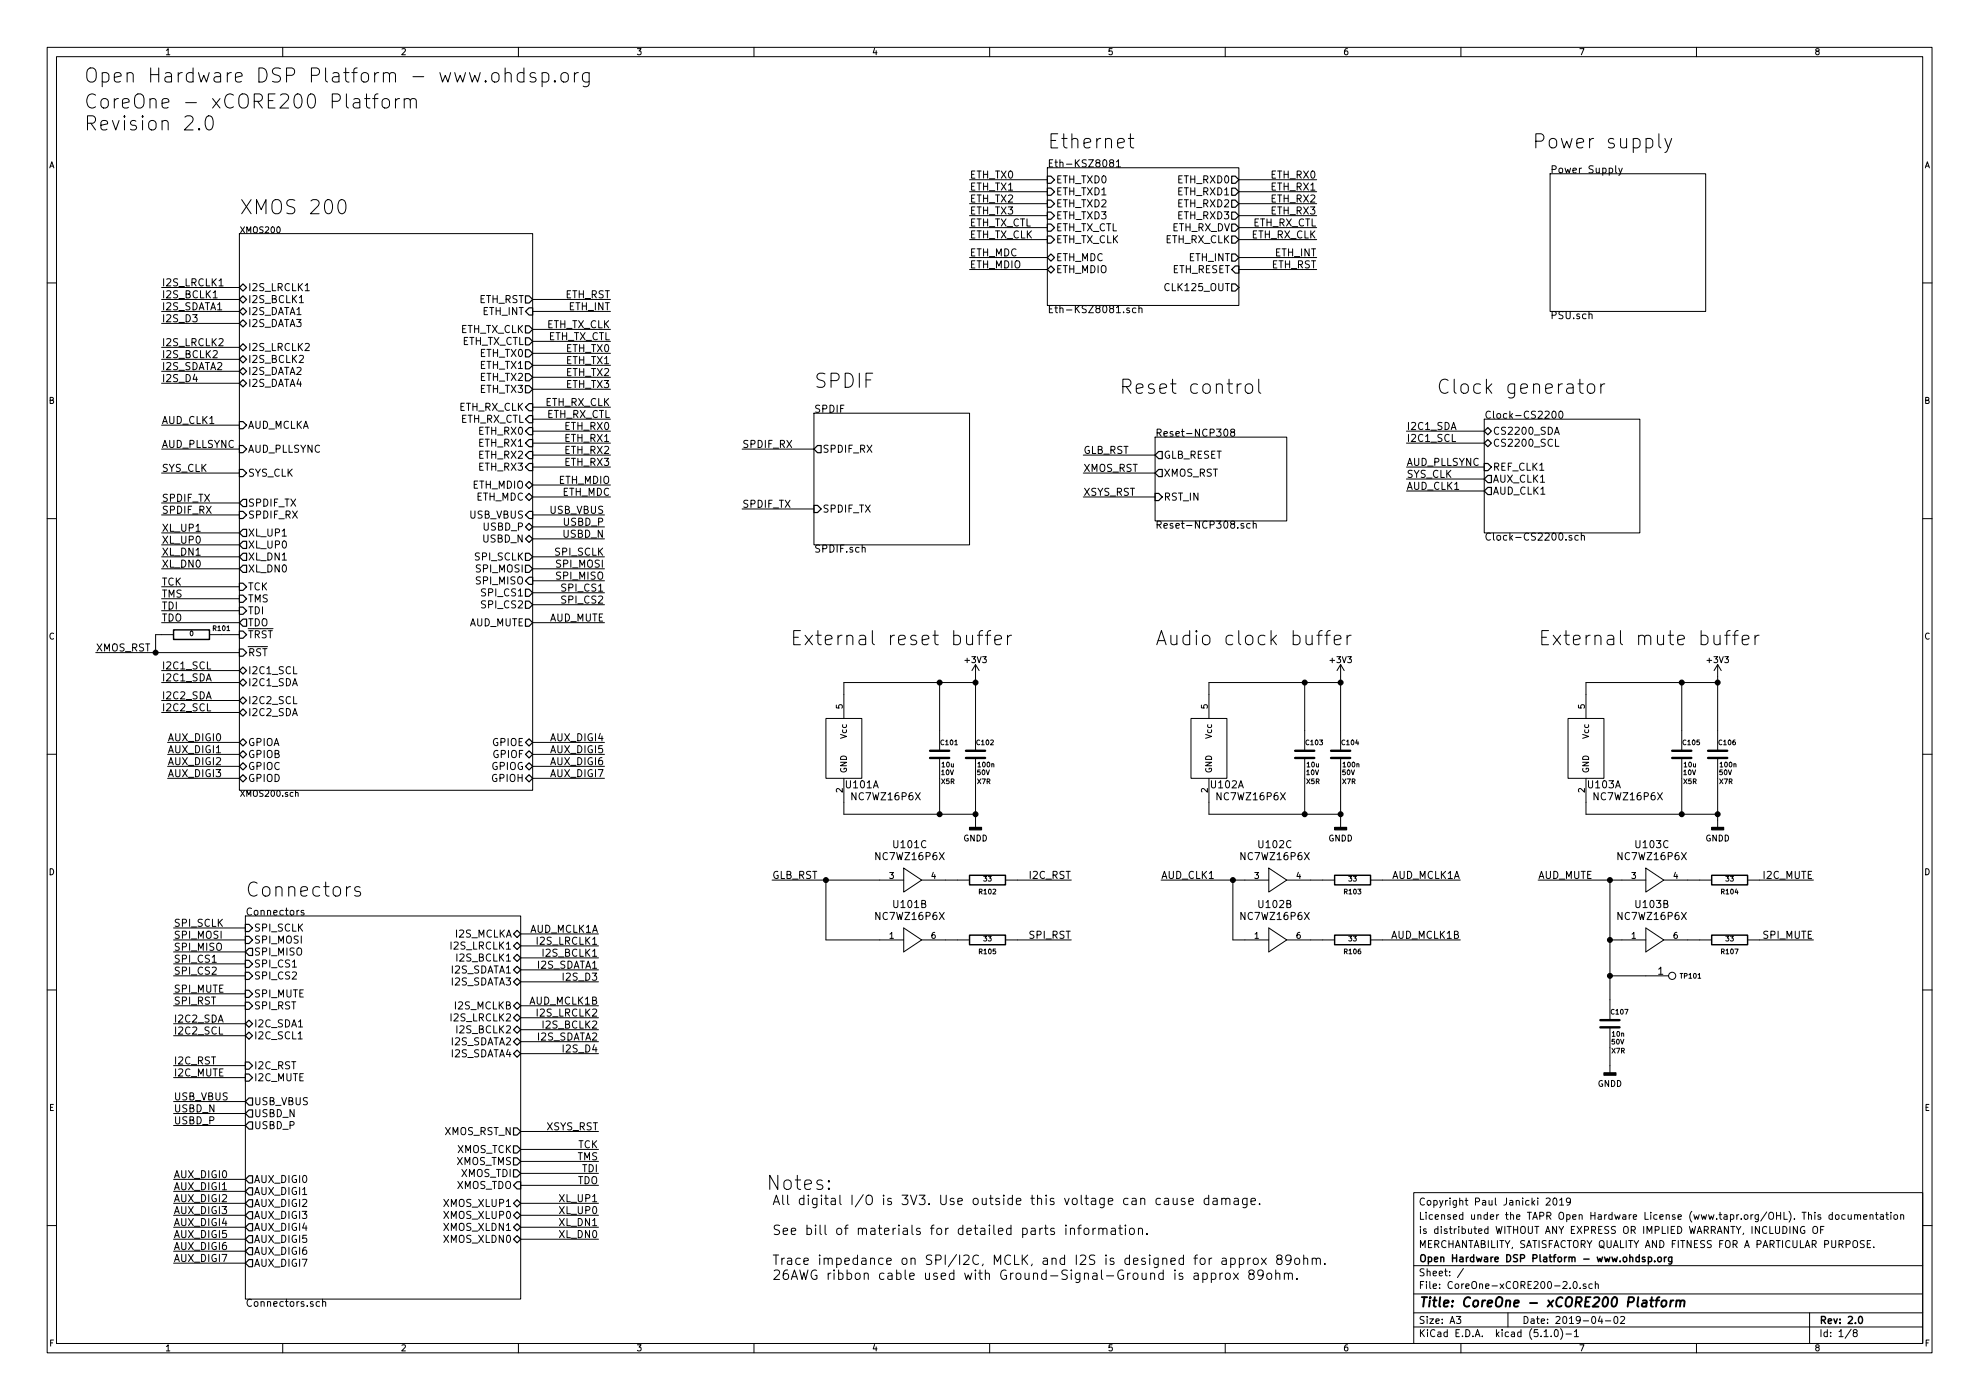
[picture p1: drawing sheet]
EESchema Schematic File Version 4
LIBS:CoreOne-xCORE200-2.0-cache
EELAYER 29 0
EELAYER END
$Descr A3 16535 11693
encoding utf-8
Sheet 1 8
Title "CoreOne - xCORE200 Platform"
Date "2019-04-02"
Rev "2.0"
Comp "Open Hardware DSP Platform - www.ohdsp.org"
Comment1 "MERCHANTABILITY, SATISFACTORY QUALITY AND FITNESS FOR A PARTICULAR PURPOSE."
Comment2 "is distributed WITHOUT ANY EXPRESS OR IMPLIED WARRANTY, INCLUDING OF"
Comment3 "Licensed under the TAPR Open Hardware License (www.tapr.org/OHL). This documentation"
Comment4 "Copyright Paul Janicki 2019"
$EndDescr
$Sheet
S 12950 1450 1300 1150
U 54DA50D9
F0 "Power Supply" 60
F1 "PSU.sch" 60
$EndSheet
$Sheet
S 6800 3450 1300 1100
U 54E30917
F0 "SPDIF" 60
F1 "SPDIF.sch" 60
F2 "SPDIF_RX" O L 6800 3750 60 
F3 "SPDIF_TX" I L 6800 4250 60 
$EndSheet
$Sheet
S 2050 7650 2300 3200
U 54E8D6A6
F0 "Connectors" 60
F1 "Connectors.sch" 60
F2 "AUX_DIGI5" O L 2050 10350 60 
F3 "AUX_DIGI4" O L 2050 10250 60 
F4 "AUX_DIGI3" O L 2050 10150 60 
F5 "AUX_DIGI2" O L 2050 10050 60 
F6 "AUX_DIGI1" O L 2050 9950 60 
F7 "AUX_DIGI0" O L 2050 9850 60 
F8 "USB_VBUS" O L 2050 9200 60 
F9 "XMOS_TCK" O R 4350 9600 60 
F10 "XMOS_TMS" O R 4350 9700 60 
F11 "XMOS_TDI" O R 4350 9800 60 
F12 "XMOS_TDO" I R 4350 9900 60 
F13 "XMOS_RST_N" O R 4350 9450 60 
F14 "XMOS_XLUP1" B R 4350 10050 60 
F15 "XMOS_XLUP0" B R 4350 10150 60 
F16 "XMOS_XLDN1" B R 4350 10250 60 
F17 "XMOS_XLDN0" B R 4350 10350 60 
F18 "I2S_LRCLK2" B R 4350 8500 60 
F19 "I2S_BCLK2" B R 4350 8600 60 
F20 "I2S_SDATA2" B R 4350 8700 60 
F21 "SPI_MISO" O L 2050 7950 60 
F22 "SPI_SCLK" I L 2050 7750 60 
F23 "SPI_CS1" I L 2050 8050 60 
F24 "SPI_MOSI" I L 2050 7850 60 
F25 "SPI_MUTE" I L 2050 8300 60 
F26 "SPI_RST" I L 2050 8400 60 
F27 "I2S_LRCLK1" B R 4350 7900 60 
F28 "I2S_BCLK1" B R 4350 8000 60 
F29 "I2S_SDATA1" B R 4350 8100 60 
F30 "I2C_SDA1" B L 2050 8550 60 
F31 "I2C_SCL1" B L 2050 8650 60 
F32 "I2C_RST" I L 2050 8900 60 
F33 "I2C_MUTE" I L 2050 9000 60 
F34 "I2S_MCLKA" B R 4350 7800 60 
F35 "USBD_N" O L 2050 9300 60 
F36 "USBD_P" O L 2050 9400 60 
F37 "AUX_DIGI7" O L 2050 10550 60 
F38 "AUX_DIGI6" O L 2050 10450 60 
F39 "I2S_MCLKB" B R 4350 8400 60 
F40 "I2S_SDATA3" B R 4350 8200 60 
F41 "I2S_SDATA4" B R 4350 8800 60 
F42 "SPI_CS2" I L 2050 8150 60 
$EndSheet
Text Label 1350 4200 0    60   ~ 0
SPDIF_TX
Text Label 1350 4300 0    60   ~ 0
SPDIF_RX
Text Label 6200 3750 0    60   ~ 0
SPDIF_RX
Text Label 6200 4250 0    60   ~ 0
SPDIF_TX
Text Label 5050 4850 2    60   ~ 0
SPI_MISO
Text Label 5050 4650 2    60   ~ 0
SPI_SCLK
Text Label 5050 4750 2    60   ~ 0
SPI_MOSI
Text Notes 700  700  0    118  ~ 0
Open Hardware DSP Platform - www.ohdsp.org\n
Text Notes 6450 10700 0    79   ~ 0
All digital I/O is 3V3. Use outside this voltage can cause damage.\n\nSee bill of materials for detailed parts information.\n\nTrace impedance on SPI/I2C, MCLK, and I2S is designed for approx 89ohm.\n26AWG ribbon cable used with Ground-Signal-Ground is approx 89ohm.
Text Notes 6400 9950 0    118  ~ 0
Notes:
Text Notes 700  1100 0    118  ~ 0
CoreOne - xCORE200 Platform\nRevision 2.0\n
$Sheet
S 12400 3500 1300 950 
U 57CE263F
F0 "Clock-CS2200" 60
F1 "Clock-CS2200.sch" 60
F2 "CS2200_SDA" B L 12400 3600 60 
F3 "CS2200_SCL" B L 12400 3700 60 
F4 "REF_CLK1" I L 12400 3900 60 
F5 "AUX_CLK1" O L 12400 4000 60 
F6 "AUD_CLK1" O L 12400 4100 60 
$EndSheet
$Sheet
S 8750 1400 1600 1150
U 57CE4289
F0 "Eth-KSZ8081" 60
F1 "Eth-KSZ8081.sch" 60
F2 "ETH_TXD0" I L 8750 1500 60 
F3 "ETH_TXD1" I L 8750 1600 60 
F4 "ETH_TXD2" I L 8750 1700 60 
F5 "ETH_TXD3" I L 8750 1800 60 
F6 "ETH_TX_CTL" I L 8750 1900 60 
F7 "ETH_TX_CLK" I L 8750 2000 60 
F8 "ETH_MDC" B L 8750 2150 60 
F9 "ETH_MDIO" B L 8750 2250 60 
F10 "ETH_INT" O R 10350 2150 60 
F11 "ETH_RX_CLK" O R 10350 2000 60 
F12 "ETH_RX_DV" O R 10350 1900 60 
F13 "ETH_RXD0" O R 10350 1500 60 
F14 "ETH_RXD1" O R 10350 1600 60 
F15 "ETH_RXD2" O R 10350 1700 60 
F16 "ETH_RXD3" O R 10350 1800 60 
F17 "CLK125_OUT" O R 10350 2400 60 
F18 "ETH_RESET" I R 10350 2250 60 
$EndSheet
Text Label 1350 2400 0    60   ~ 0
I2S_LRCLK1
Text Label 1350 2500 0    60   ~ 0
I2S_BCLK1
Text Label 1350 2600 0    60   ~ 0
I2S_SDATA1
Text Label 1350 2900 0    60   ~ 0
I2S_LRCLK2
Text Label 1350 3000 0    60   ~ 0
I2S_BCLK2
Text Label 1350 3100 0    60   ~ 0
I2S_SDATA2
Text Label 5000 7900 2    60   ~ 0
I2S_LRCLK1
Text Label 5000 8000 2    60   ~ 0
I2S_BCLK1
Text Label 5000 8100 2    60   ~ 0
I2S_SDATA1
Text Label 5000 8500 2    60   ~ 0
I2S_LRCLK2
Text Label 5000 8600 2    60   ~ 0
I2S_BCLK2
Text Label 5000 8700 2    60   ~ 0
I2S_SDATA2
Text Label 5000 8200 2    60   ~ 0
I2S_D3
Text Label 5100 2500 2    60   ~ 0
ETH_RST
Text Label 5100 2600 2    60   ~ 0
ETH_INT
Text Label 5100 2750 2    60   ~ 0
ETH_TX_CLK
Text Label 5100 2850 2    60   ~ 0
ETH_TX_CTL
Text Label 5100 2950 2    60   ~ 0
ETH_TX0
Text Label 5100 3050 2    60   ~ 0
ETH_TX1
Text Label 5100 3150 2    60   ~ 0
ETH_TX2
Text Label 5100 3250 2    60   ~ 0
ETH_TX3
Text Label 5100 3400 2    60   ~ 0
ETH_RX_CLK
Text Label 5100 3500 2    60   ~ 0
ETH_RX_CTL
Text Label 5100 3600 2    60   ~ 0
ETH_RX0
Text Label 5100 3700 2    60   ~ 0
ETH_RX1
Text Label 5100 3800 2    60   ~ 0
ETH_RX2
Text Label 5100 3900 2    60   ~ 0
ETH_RX3
Text Label 5100 4050 2    60   ~ 0
ETH_MDIO
Text Label 5100 4150 2    60   ~ 0
ETH_MDC
Text Label 11000 2250 2    60   ~ 0
ETH_RST
Text Label 11000 2150 2    60   ~ 0
ETH_INT
Text Label 8100 2000 0    60   ~ 0
ETH_TX_CLK
Text Label 8100 1900 0    60   ~ 0
ETH_TX_CTL
Text Label 8100 1500 0    60   ~ 0
ETH_TX0
Text Label 8100 1600 0    60   ~ 0
ETH_TX1
Text Label 8100 1700 0    60   ~ 0
ETH_TX2
Text Label 8100 1800 0    60   ~ 0
ETH_TX3
Text Label 11000 2000 2    60   ~ 0
ETH_RX_CLK
Text Label 11000 1900 2    60   ~ 0
ETH_RX_CTL
Text Label 11000 1500 2    60   ~ 0
ETH_RX0
Text Label 11000 1600 2    60   ~ 0
ETH_RX1
Text Label 11000 1700 2    60   ~ 0
ETH_RX2
Text Label 11000 1800 2    60   ~ 0
ETH_RX3
Text Label 8100 2250 0    60   ~ 0
ETH_MDIO
Text Label 8100 2150 0    60   ~ 0
ETH_MDC
Text Notes 2000 1800 0    118  ~ 0
XMOS 200
Text Notes 8750 1250 0    118  ~ 0
Ethernet
Text Notes 2050 7500 0    118  ~ 0
Connectors
Text Notes 6800 3250 0    118  ~ 0
SPDIF
Text Label 5050 4500 2    60   ~ 0
USBD_N
Text Label 5050 4300 2    60   ~ 0
USB_VBUS
Text Label 5050 4400 2    60   ~ 0
USBD_P
Text Label 1450 9300 0    60   ~ 0
USBD_N
Text Label 1450 9200 0    60   ~ 0
USB_VBUS
Text Label 1450 9400 0    60   ~ 0
USBD_P
Text Label 1350 4450 0    60   ~ 0
XL_UP1
Text Label 1350 4650 0    60   ~ 0
XL_DN1
Text Label 1350 4550 0    60   ~ 0
XL_UP0
Text Label 1350 4750 0    60   ~ 0
XL_DN0
Text Label 1350 4900 0    60   ~ 0
TCK
Text Label 1350 5100 0    60   ~ 0
TDI
Text Label 1350 5000 0    60   ~ 0
TMS
Text Label 1350 5200 0    60   ~ 0
TDO
Text Label 5000 10050 2    60   ~ 0
XL_UP1
Text Label 5000 10250 2    60   ~ 0
XL_DN1
Text Label 5000 10150 2    60   ~ 0
XL_UP0
Text Label 5000 10350 2    60   ~ 0
XL_DN0
Text Label 5000 9600 2    60   ~ 0
TCK
Text Label 5000 9800 2    60   ~ 0
TDI
Text Label 5000 9700 2    60   ~ 0
TMS
Text Label 5000 9900 2    60   ~ 0
TDO
Text Label 5000 9450 2    60   ~ 0
XSYS_RST
Text Label 9050 3950 0    60   ~ 0
XMOS_RST
Text Label 800  5450 0    60   ~ 0
XMOS_RST
Text Label 1350 5600 0    60   ~ 0
I2C1_SCL
Text Label 1350 5700 0    60   ~ 0
I2C1_SDA
Text Label 5050 4950 2    60   ~ 0
SPI_CS1
Text Label 1450 7950 0    60   ~ 0
SPI_MISO
Text Label 1450 7750 0    60   ~ 0
SPI_SCLK
Text Label 1450 7850 0    60   ~ 0
SPI_MOSI
Text Label 1450 8150 0    60   ~ 0
SPI_CS2
Text Label 1450 8050 0    60   ~ 0
SPI_CS1
Text Label 1450 8650 0    60   ~ 0
I2C2_SCL
Text Label 1450 8550 0    60   ~ 0
I2C2_SDA
Text Label 5050 5200 2    60   ~ 0
AUD_MUTE
Text Label 12850 7350 0    60   ~ 0
AUD_MUTE
Text Label 15150 7850 2    60   ~ 0
SPI_MUTE
Text Label 15150 7350 2    60   ~ 0
I2C_MUTE
Text Label 1450 9000 0    60   ~ 0
I2C_MUTE
Text Label 1450 8300 0    60   ~ 0
SPI_MUTE
$Comp
L MyKiCadLibs-Lib:IC-LOGIC-BUF-NC7WZ16P6X U101
U 1 1
P 7050 6250
F 0 "U101" H 7200 5950 60  0000 C CNN
F 1 "NC7WZ16P6X" H 7400 5850 60  0000 C CNN
F 2 "MyKiCadLibs-Footprints:IC-SC70-6" H 7150 6250 60  0001 C CNN
F 3 "" H 7150 6250 60  0000 C CNN
	1    7050 6250
	1    0    0    -1  
$EndComp
$Comp
L MyKiCadLibs-Lib:IC-LOGIC-BUF-NC7WZ16P6X U101
U 2 1
P 7600 7850
F 0 "U101" H 7600 8150 60  0000 C CNN
F 1 "NC7WZ16P6X" H 7600 8050 60  0000 C CNN
F 2 "MyKiCadLibs-Footprints:IC-SC70-6" H 7700 7850 60  0001 C CNN
F 3 "" H 7700 7850 60  0000 C CNN
	2    7600 7850
	1    0    0    -1  
$EndComp
$Comp
L MyKiCadLibs-Lib:IC-LOGIC-BUF-NC7WZ16P6X U101
U 3 1
P 7600 7350
F 0 "U101" H 7600 7650 60  0000 C CNN
F 1 "NC7WZ16P6X" H 7600 7550 60  0000 C CNN
F 2 "MyKiCadLibs-Footprints:IC-SC70-6" H 7700 7350 60  0001 C CNN
F 3 "" H 7700 7350 60  0000 C CNN
	3    7600 7350
	1    0    0    -1  
$EndComp
Text Label 8950 7850 2    60   ~ 0
SPI_RST
Text Label 8950 7350 2    60   ~ 0
I2C_RST
$Comp
L MyKiCadLibs-Lib:C C101
U 1 1
P 7850 6300
F 0 "C101" H 7850 6400 40  0000 L CNN
F 1 "10u" H 7860 6215 40  0000 L CNN
F 2 "MyKiCadLibs-Footprints:SMD-0805" H 7888 6150 30  0001 C CNN
F 3 "" H 7850 6400 60  0000 C CNN
F 4 "10V" H 7915 6150 40  0000 C CNN "Voltage"
F 5 "X5R" H 7920 6075 40  0000 C CNN "Type"
F 6 "Ceramic capacitor" H 7850 6600 40  0001 L CNN "Description"
F 7 "20%" H 8250 6800 40  0001 C CNN "Tolerance"
F 8 "0805" H 7850 6300 60  0001 C CNN "Size"
	1    7850 6300
	1    0    0    -1  
$EndComp
$Comp
L MyKiCadLibs-Lib:C C102
U 1 1
P 8150 6300
F 0 "C102" H 8150 6400 40  0000 L CNN
F 1 "100n" H 8160 6215 40  0000 L CNN
F 2 "MyKiCadLibs-Footprints:SMD-0805" H 8188 6150 30  0001 C CNN
F 3 "" H 8150 6400 60  0000 C CNN
F 4 "50V" H 8215 6150 40  0000 C CNN "Voltage"
F 5 "X7R" H 8220 6075 40  0000 C CNN "Type"
F 6 "Ceramic capacitor" H 8150 6600 40  0001 L CNN "Description"
F 7 "10%" H 8550 6800 40  0001 C CNN "Tolerance"
F 8 "0805" H 8150 6300 60  0001 C CNN "Size"
	1    8150 6300
	1    0    0    -1  
$EndComp
$Comp
L power:+3V3 #PWR01
U 1 1
P 8150 5650
F 0 "#PWR01" H 8150 5500 50  0001 C CNN
F 1 "+3V3" H 8150 5790 50  0000 C CNN
F 2 "" H 8150 5650 50  0000 C CNN
F 3 "" H 8150 5650 50  0000 C CNN
	1    8150 5650
	1    0    0    -1  
$EndComp
$Comp
L power:GNDD #PWR02
U 1 1
P 8150 6850
F 0 "#PWR02" H 8150 6600 50  0001 C CNN
F 1 "GNDD" H 8150 6700 50  0000 C CNN
F 2 "" H 8150 6850 50  0000 C CNN
F 3 "" H 8150 6850 50  0000 C CNN
	1    8150 6850
	1    0    0    -1  
$EndComp
Text Label 9050 3800 0    60   ~ 0
GLB_RST
Text Label 6450 7350 0    60   ~ 0
GLB_RST
Text Label 1450 8900 0    60   ~ 0
I2C_RST
Text Label 1450 8400 0    60   ~ 0
SPI_RST
$Comp
L MyKiCadLibs-Lib:IC-LOGIC-BUF-NC7WZ16P6X U102
U 1 1
P 10100 6250
F 0 "U102" H 10250 5950 60  0000 C CNN
F 1 "NC7WZ16P6X" H 10450 5850 60  0000 C CNN
F 2 "MyKiCadLibs-Footprints:IC-SC70-6" H 10200 6250 60  0001 C CNN
F 3 "" H 10200 6250 60  0000 C CNN
	1    10100 6250
	1    0    0    -1  
$EndComp
$Comp
L MyKiCadLibs-Lib:IC-LOGIC-BUF-NC7WZ16P6X U102
U 2 1
P 10650 7850
F 0 "U102" H 10650 8150 60  0000 C CNN
F 1 "NC7WZ16P6X" H 10650 8050 60  0000 C CNN
F 2 "MyKiCadLibs-Footprints:IC-SC70-6" H 10750 7850 60  0001 C CNN
F 3 "" H 10750 7850 60  0000 C CNN
	2    10650 7850
	1    0    0    -1  
$EndComp
$Comp
L MyKiCadLibs-Lib:IC-LOGIC-BUF-NC7WZ16P6X U102
U 3 1
P 10650 7350
F 0 "U102" H 10650 7650 60  0000 C CNN
F 1 "NC7WZ16P6X" H 10650 7550 60  0000 C CNN
F 2 "MyKiCadLibs-Footprints:IC-SC70-6" H 10750 7350 60  0001 C CNN
F 3 "" H 10750 7350 60  0000 C CNN
	3    10650 7350
	1    0    0    -1  
$EndComp
$Comp
L MyKiCadLibs-Lib:C C103
U 1 1
P 10900 6300
F 0 "C103" H 10900 6400 40  0000 L CNN
F 1 "10u" H 10910 6215 40  0000 L CNN
F 2 "MyKiCadLibs-Footprints:SMD-0805" H 10938 6150 30  0001 C CNN
F 3 "" H 10900 6400 60  0000 C CNN
F 4 "10V" H 10965 6150 40  0000 C CNN "Voltage"
F 5 "X5R" H 10970 6075 40  0000 C CNN "Type"
F 6 "Ceramic capacitor" H 10900 6600 40  0001 L CNN "Description"
F 7 "20%" H 11300 6800 40  0001 C CNN "Tolerance"
F 8 "0805" H 10900 6300 60  0001 C CNN "Size"
	1    10900 6300
	1    0    0    -1  
$EndComp
$Comp
L MyKiCadLibs-Lib:C C104
U 1 1
P 11200 6300
F 0 "C104" H 11200 6400 40  0000 L CNN
F 1 "100n" H 11210 6215 40  0000 L CNN
F 2 "MyKiCadLibs-Footprints:SMD-0805" H 11238 6150 30  0001 C CNN
F 3 "" H 11200 6400 60  0000 C CNN
F 4 "50V" H 11265 6150 40  0000 C CNN "Voltage"
F 5 "X7R" H 11270 6075 40  0000 C CNN "Type"
F 6 "Ceramic capacitor" H 11200 6600 40  0001 L CNN "Description"
F 7 "10%" H 11600 6800 40  0001 C CNN "Tolerance"
F 8 "0805" H 11200 6300 60  0001 C CNN "Size"
	1    11200 6300
	1    0    0    -1  
$EndComp
$Comp
L power:+3V3 #PWR03
U 1 1
P 11200 5650
F 0 "#PWR03" H 11200 5500 50  0001 C CNN
F 1 "+3V3" H 11200 5790 50  0000 C CNN
F 2 "" H 11200 5650 50  0000 C CNN
F 3 "" H 11200 5650 50  0000 C CNN
	1    11200 5650
	1    0    0    -1  
$EndComp
$Comp
L power:GNDD #PWR04
U 1 1
P 11200 6850
F 0 "#PWR04" H 11200 6600 50  0001 C CNN
F 1 "GNDD" H 11200 6700 50  0000 C CNN
F 2 "" H 11200 6850 50  0000 C CNN
F 3 "" H 11200 6850 50  0000 C CNN
	1    11200 6850
	1    0    0    -1  
$EndComp
Text Label 9700 7350 0    60   ~ 0
AUD_CLK1
Text Label 12200 7350 2    60   ~ 0
AUD_MCLK1A
Text Label 12200 7850 2    60   ~ 0
AUD_MCLK1B
Text Label 11750 4100 0    60   ~ 0
AUD_CLK1
$Comp
L MyKiCadLibs-Lib:R R106
U 1 1
P 11300 7850
F 0 "R106" V 11200 7850 40  0000 C CNN
F 1 "33" V 11307 7851 40  0000 C CNN
F 2 "MyKiCadLibs-Footprints:SMD-0805" V 11230 7850 30  0001 C CNN
F 3 "" V 11220 7850 30  0000 C CNN
F 4 "100mW" V 11400 7850 40  0001 C CNN "Power"
F 5 "Thick or thin film resistor" V 11545 7850 40  0001 C CNN "Description"
F 6 "0805" V 11475 7850 40  0001 C CNN "Size"
F 7 "1%" V 11625 7850 40  0001 C CNN "Tolerance"
	1    11300 7850
	0    1    -1   0   
$EndComp
$Comp
L MyKiCadLibs-Lib:R R103
U 1 1
P 11300 7350
F 0 "R103" V 11200 7350 40  0000 C CNN
F 1 "33" V 11307 7351 40  0000 C CNN
F 2 "MyKiCadLibs-Footprints:SMD-0805" V 11230 7350 30  0001 C CNN
F 3 "" V 11220 7350 30  0000 C CNN
F 4 "100mW" V 11400 7350 40  0001 C CNN "Power"
F 5 "Thick or thin film resistor" V 11545 7350 40  0001 C CNN "Description"
F 6 "0805" V 11475 7350 40  0001 C CNN "Size"
F 7 "1%" V 11625 7350 40  0001 C CNN "Tolerance"
	1    11300 7350
	0    1    -1   0   
$EndComp
Text Label 5000 8800 2    60   ~ 0
I2S_D4
Text Label 1350 2700 0    60   ~ 0
I2S_D3
Text Label 1350 3200 0    60   ~ 0
I2S_D4
Text Label 1350 3750 0    60   ~ 0
AUD_PLLSYNC
Text Label 1350 3950 0    60   ~ 0
SYS_CLK
Text Label 11750 3900 0    60   ~ 0
AUD_PLLSYNC
Text Label 11750 4000 0    60   ~ 0
SYS_CLK
Text Label 11750 3700 0    60   ~ 0
I2C1_SCL
Text Label 11750 3600 0    60   ~ 0
I2C1_SDA
$Comp
L MyKiCadLibs-Lib:R R101
U 1 1
P 1600 5300
F 0 "R101" V 1650 5550 40  0000 C CNN
F 1 "0" V 1607 5301 40  0000 C CNN
F 2 "MyKiCadLibs-Footprints:SMD-0805" V 1530 5300 30  0001 C CNN
F 3 "" V 1520 5300 30  0000 C CNN
F 4 "100mW" V 1700 5300 40  0001 C CNN "Power"
F 5 "Thick or thin film resistor" V 1845 5300 40  0001 C CNN "Description"
F 6 "0805" V 1775 5300 40  0001 C CNN "Size"
F 7 "1%" V 1925 5300 40  0001 C CNN "Tolerance"
	1    1600 5300
	0    1    -1   0   
$EndComp
Text Label 9050 4150 0    60   ~ 0
XSYS_RST
$Comp
L MyKiCadLibs-Lib:R R104
U 1 1
P 14450 7350
F 0 "R104" V 14350 7350 40  0000 C CNN
F 1 "33" V 14457 7351 40  0000 C CNN
F 2 "MyKiCadLibs-Footprints:SMD-0805" V 14380 7350 30  0001 C CNN
F 3 "" V 14370 7350 30  0000 C CNN
F 4 "100mW" V 14550 7350 40  0001 C CNN "Power"
F 5 "Thick or thin film resistor" V 14695 7350 40  0001 C CNN "Description"
F 6 "0805" V 14625 7350 40  0001 C CNN "Size"
F 7 "1%" V 14775 7350 40  0001 C CNN "Tolerance"
	1    14450 7350
	0    1    -1   0   
$EndComp
$Comp
L MyKiCadLibs-Lib:R R107
U 1 1
P 14450 7850
F 0 "R107" V 14350 7850 40  0000 C CNN
F 1 "33" V 14457 7851 40  0000 C CNN
F 2 "MyKiCadLibs-Footprints:SMD-0805" V 14380 7850 30  0001 C CNN
F 3 "" V 14370 7850 30  0000 C CNN
F 4 "100mW" V 14550 7850 40  0001 C CNN "Power"
F 5 "Thick or thin film resistor" V 14695 7850 40  0001 C CNN "Description"
F 6 "0805" V 14625 7850 40  0001 C CNN "Size"
F 7 "1%" V 14775 7850 40  0001 C CNN "Tolerance"
	1    14450 7850
	0    1    -1   0   
$EndComp
$Comp
L MyKiCadLibs-Lib:R R102
U 1 1
P 8250 7350
F 0 "R102" V 8150 7350 40  0000 C CNN
F 1 "33" V 8257 7351 40  0000 C CNN
F 2 "MyKiCadLibs-Footprints:SMD-0805" V 8180 7350 30  0001 C CNN
F 3 "" V 8170 7350 30  0000 C CNN
F 4 "100mW" V 8350 7350 40  0001 C CNN "Power"
F 5 "Thick or thin film resistor" V 8495 7350 40  0001 C CNN "Description"
F 6 "0805" V 8425 7350 40  0001 C CNN "Size"
F 7 "1%" V 8575 7350 40  0001 C CNN "Tolerance"
	1    8250 7350
	0    1    -1   0   
$EndComp
$Comp
L MyKiCadLibs-Lib:R R105
U 1 1
P 8250 7850
F 0 "R105" V 8150 7850 40  0000 C CNN
F 1 "33" V 8257 7851 40  0000 C CNN
F 2 "MyKiCadLibs-Footprints:SMD-0805" V 8180 7850 30  0001 C CNN
F 3 "" V 8170 7850 30  0000 C CNN
F 4 "100mW" V 8350 7850 40  0001 C CNN "Power"
F 5 "Thick or thin film resistor" V 8495 7850 40  0001 C CNN "Description"
F 6 "0805" V 8425 7850 40  0001 C CNN "Size"
F 7 "1%" V 8575 7850 40  0001 C CNN "Tolerance"
	1    8250 7850
	0    1    -1   0   
$EndComp
Text Label 1350 5950 0    60   ~ 0
I2C2_SCL
Text Label 1350 5850 0    60   ~ 0
I2C2_SDA
Text Label 1450 9850 0    60   ~ 0
AUX_DIGI0
Text Label 1450 9950 0    60   ~ 0
AUX_DIGI1
Text Label 1450 10050 0    60   ~ 0
AUX_DIGI2
Text Label 1450 10150 0    60   ~ 0
AUX_DIGI3
Text Label 1450 10250 0    60   ~ 0
AUX_DIGI4
Text Label 1450 10350 0    60   ~ 0
AUX_DIGI5
Text Label 1450 10450 0    60   ~ 0
AUX_DIGI6
Text Label 1450 10550 0    60   ~ 0
AUX_DIGI7
Text Label 1400 6200 0    60   ~ 0
AUX_DIGI0
Text Label 1400 6300 0    60   ~ 0
AUX_DIGI1
Text Label 1400 6400 0    60   ~ 0
AUX_DIGI2
Text Label 1400 6500 0    60   ~ 0
AUX_DIGI3
Text Label 5050 6200 2    60   ~ 0
AUX_DIGI4
Text Label 5050 6300 2    60   ~ 0
AUX_DIGI5
Text Label 5050 6400 2    60   ~ 0
AUX_DIGI6
Text Label 5050 6500 2    60   ~ 0
AUX_DIGI7
Text Notes 9350 3300 0    118  ~ 0
Reset control
Text Notes 12800 1250 0    118  ~ 0
Power supply
Text Notes 12000 3300 0    118  ~ 0
Clock generator
Text Notes 6600 5400 0    118  ~ 0
External reset buffer
Text Notes 9650 5400 0    118  ~ 0
Audio clock buffer
$Sheet
S 9650 3650 1100 700 
U 5968F234
F0 "Reset-NCP308" 60
F1 "Reset-NCP308.sch" 60
F2 "GLB_RESET" O L 9650 3800 60 
F3 "RST_IN" I L 9650 4150 60 
F4 "XMOS_RST" O L 9650 3950 60 
$EndSheet
Text Label 5000 7800 2    60   ~ 0
AUD_MCLK1A
Text Label 1350 3550 0    60   ~ 0
AUD_CLK1
Text Label 5050 5050 2    60   ~ 0
SPI_CS2
$Sheet
S 2000 1950 2450 4650
U 54BE4270
F0 "XMOS200" 50
F1 "XMOS200.sch" 50
F2 "SPI_MISO" I R 4450 4850 60 
F3 "SPI_SCLK" O R 4450 4650 60 
F4 "SPI_MOSI" O R 4450 4750 60 
F5 "TCK" I L 2000 4900 60 
F6 "TMS" I L 2000 5000 60 
F7 "TDI" I L 2000 5100 60 
F8 "TDO" O L 2000 5200 60 
F9 "~TRST~" I L 2000 5300 60 
F10 "~RST~" I L 2000 5450 60 
F11 "SYS_CLK" I L 2000 3950 60 
F12 "XL_UP1" O L 2000 4450 60 
F13 "XL_UP0" O L 2000 4550 60 
F14 "XL_DN1" O L 2000 4650 60 
F15 "XL_DN0" O L 2000 4750 60 
F16 "ETH_RX_CLK" I R 4450 3400 60 
F17 "ETH_TX_CLK" O R 4450 2750 60 
F18 "ETH_TX_CTL" O R 4450 2850 60 
F19 "ETH_RX_CTL" I R 4450 3500 60 
F20 "ETH_RX0" I R 4450 3600 60 
F21 "ETH_RX1" I R 4450 3700 60 
F22 "ETH_RX2" I R 4450 3800 60 
F23 "ETH_INT" I R 4450 2600 60 
F24 "ETH_TX0" O R 4450 2950 60 
F25 "ETH_TX1" O R 4450 3050 60 
F26 "ETH_TX2" O R 4450 3150 60 
F27 "ETH_TX3" O R 4450 3250 60 
F28 "ETH_RST" O R 4450 2500 60 
F29 "ETH_MDIO" B R 4450 4050 60 
F30 "ETH_MDC" B R 4450 4150 60 
F31 "USB_VBUS" I R 4450 4300 60 
F32 "SPDIF_RX" I L 2000 4300 60 
F33 "AUD_MCLKA" I L 2000 3550 60 
F34 "AUD_PLLSYNC" I L 2000 3750 60 
F35 "I2C1_SCL" B L 2000 5600 60 
F36 "I2C1_SDA" B L 2000 5700 60 
F37 "I2C2_SCL" B L 2000 5850 60 
F38 "I2C2_SDA" B L 2000 5950 60 
F39 "I2S_BCLK1" B L 2000 2500 60 
F40 "I2S_LRCLK1" B L 2000 2400 60 
F41 "I2S_DATA1" B L 2000 2600 60 
F42 "I2S_BCLK2" B L 2000 3000 60 
F43 "I2S_LRCLK2" B L 2000 2900 60 
F44 "I2S_DATA2" B L 2000 3100 60 
F45 "SPDIF_TX" O L 2000 4200 60 
F46 "ETH_RX3" I R 4450 3900 60 
F47 "AUD_MUTE" O R 4450 5200 60 
F48 "USBD_P" B R 4450 4400 60 
F49 "USBD_N" B R 4450 4500 60 
F50 "GPIOH" B R 4450 6500 60 
F51 "GPIOE" B R 4450 6200 60 
F52 "GPIOF" B R 4450 6300 60 
F53 "GPIOA" B L 2000 6200 60 
F54 "GPIOB" B L 2000 6300 60 
F55 "GPIOC" B L 2000 6400 60 
F56 "GPIOD" B L 2000 6500 60 
F57 "GPIOG" B R 4450 6400 60 
F58 "I2S_DATA3" B L 2000 2700 60 
F59 "I2S_DATA4" B L 2000 3200 60 
F60 "SPI_CS1" O R 4450 4950 60 
F61 "SPI_CS2" O R 4450 5050 60 
$EndSheet
$Comp
L MyKiCadLibs-Lib:IC-LOGIC-BUF-NC7WZ16P6X U103
U 1 1
P 13250 6250
F 0 "U103" H 13400 5950 60  0000 C CNN
F 1 "NC7WZ16P6X" H 13600 5850 60  0000 C CNN
F 2 "MyKiCadLibs-Footprints:IC-SC70-6" H 13350 6250 60  0001 C CNN
F 3 "" H 13350 6250 60  0000 C CNN
	1    13250 6250
	1    0    0    -1  
$EndComp
$Comp
L MyKiCadLibs-Lib:IC-LOGIC-BUF-NC7WZ16P6X U103
U 2 1
P 13800 7850
F 0 "U103" H 13800 8150 60  0000 C CNN
F 1 "NC7WZ16P6X" H 13800 8050 60  0000 C CNN
F 2 "MyKiCadLibs-Footprints:IC-SC70-6" H 13900 7850 60  0001 C CNN
F 3 "" H 13900 7850 60  0000 C CNN
	2    13800 7850
	1    0    0    -1  
$EndComp
$Comp
L MyKiCadLibs-Lib:IC-LOGIC-BUF-NC7WZ16P6X U103
U 3 1
P 13800 7350
F 0 "U103" H 13800 7650 60  0000 C CNN
F 1 "NC7WZ16P6X" H 13800 7550 60  0000 C CNN
F 2 "MyKiCadLibs-Footprints:IC-SC70-6" H 13900 7350 60  0001 C CNN
F 3 "" H 13900 7350 60  0000 C CNN
	3    13800 7350
	1    0    0    -1  
$EndComp
$Comp
L MyKiCadLibs-Lib:C C105
U 1 1
P 14050 6300
F 0 "C105" H 14050 6400 40  0000 L CNN
F 1 "10u" H 14060 6215 40  0000 L CNN
F 2 "MyKiCadLibs-Footprints:SMD-0805" H 14088 6150 30  0001 C CNN
F 3 "" H 14050 6400 60  0000 C CNN
F 4 "10V" H 14115 6150 40  0000 C CNN "Voltage"
F 5 "X5R" H 14120 6075 40  0000 C CNN "Type"
F 6 "Ceramic capacitor" H 14050 6600 40  0001 L CNN "Description"
F 7 "20%" H 14450 6800 40  0001 C CNN "Tolerance"
F 8 "0805" H 14050 6300 60  0001 C CNN "Size"
	1    14050 6300
	1    0    0    -1  
$EndComp
$Comp
L MyKiCadLibs-Lib:C C106
U 1 1
P 14350 6300
F 0 "C106" H 14350 6400 40  0000 L CNN
F 1 "100n" H 14360 6215 40  0000 L CNN
F 2 "MyKiCadLibs-Footprints:SMD-0805" H 14388 6150 30  0001 C CNN
F 3 "" H 14350 6400 60  0000 C CNN
F 4 "50V" H 14415 6150 40  0000 C CNN "Voltage"
F 5 "X7R" H 14420 6075 40  0000 C CNN "Type"
F 6 "Ceramic capacitor" H 14350 6600 40  0001 L CNN "Description"
F 7 "10%" H 14750 6800 40  0001 C CNN "Tolerance"
F 8 "0805" H 14350 6300 60  0001 C CNN "Size"
	1    14350 6300
	1    0    0    -1  
$EndComp
$Comp
L power:+3V3 #PWR05
U 1 1
P 14350 5650
F 0 "#PWR05" H 14350 5500 50  0001 C CNN
F 1 "+3V3" H 14350 5790 50  0000 C CNN
F 2 "" H 14350 5650 50  0000 C CNN
F 3 "" H 14350 5650 50  0000 C CNN
	1    14350 5650
	1    0    0    -1  
$EndComp
$Comp
L power:GNDD #PWR06
U 1 1
P 14350 6850
F 0 "#PWR06" H 14350 6600 50  0001 C CNN
F 1 "GNDD" H 14350 6700 50  0000 C CNN
F 2 "" H 14350 6850 50  0000 C CNN
F 3 "" H 14350 6850 50  0000 C CNN
	1    14350 6850
	1    0    0    -1  
$EndComp
Text Notes 12850 5400 0    118  ~ 0
External mute buffer
$Comp
L MyKiCadLibs-Lib:C C107
U 1 1
P 13450 8550
F 0 "C107" H 13450 8650 40  0000 L CNN
F 1 "10n" H 13460 8465 40  0000 L CNN
F 2 "MyKiCadLibs-Footprints:SMD-0805" H 13488 8400 30  0001 C CNN
F 3 "" H 13450 8650 60  0000 C CNN
F 4 "50V" H 13515 8400 40  0000 C CNN "Voltage"
F 5 "X7R" H 13520 8325 40  0000 C CNN "Type"
F 6 "Ceramic capacitor" H 13450 8850 40  0001 L CNN "Description"
F 7 "10%" H 13850 9050 40  0001 C CNN "Tolerance"
F 8 "0805" H 13450 8550 60  0001 C CNN "Size"
	1    13450 8550
	1    0    0    -1  
$EndComp
$Comp
L power:GNDD #PWR07
U 1 1
P 13450 8900
F 0 "#PWR07" H 13450 8650 50  0001 C CNN
F 1 "GNDD" H 13450 8750 50  0000 C CNN
F 2 "" H 13450 8900 50  0000 C CNN
F 3 "" H 13450 8900 50  0000 C CNN
	1    13450 8900
	1    0    0    -1  
$EndComp
Wire Wire Line
	6200 4250 6800 4250
Wire Wire Line
	6800 3750 6200 3750
Wire Wire Line
	2000 4200 1350 4200
Wire Wire Line
	1350 4300 2000 4300
Wire Wire Line
	5050 4850 4450 4850
Wire Wire Line
	4450 4650 5050 4650
Wire Wire Line
	5050 4750 4450 4750
Wire Wire Line
	1350 2400 2000 2400
Wire Wire Line
	2000 2500 1350 2500
Wire Wire Line
	1350 2600 2000 2600
Wire Wire Line
	1350 2900 2000 2900
Wire Wire Line
	2000 3000 1350 3000
Wire Wire Line
	1350 3100 2000 3100
Wire Wire Line
	5000 7900 4350 7900
Wire Wire Line
	4350 8000 5000 8000
Wire Wire Line
	5000 8100 4350 8100
Wire Wire Line
	5000 8500 4350 8500
Wire Wire Line
	4350 8600 5000 8600
Wire Wire Line
	5000 8700 4350 8700
Wire Wire Line
	1350 3550 2000 3550
Wire Wire Line
	4450 2500 5100 2500
Wire Wire Line
	5100 2600 4450 2600
Wire Wire Line
	4450 2750 5100 2750
Wire Wire Line
	5100 2850 4450 2850
Wire Wire Line
	4450 2950 5100 2950
Wire Wire Line
	5100 3050 4450 3050
Wire Wire Line
	4450 3150 5100 3150
Wire Wire Line
	5100 3250 4450 3250
Wire Wire Line
	4450 3400 5100 3400
Wire Wire Line
	5100 3500 4450 3500
Wire Wire Line
	4450 3600 5100 3600
Wire Wire Line
	5100 3700 4450 3700
Wire Wire Line
	4450 3800 5100 3800
Wire Wire Line
	5100 3900 4450 3900
Wire Wire Line
	4450 4050 5100 4050
Wire Wire Line
	5100 4150 4450 4150
Wire Wire Line
	10350 2250 11000 2250
Wire Wire Line
	11000 2150 10350 2150
Wire Wire Line
	8750 2000 8100 2000
Wire Wire Line
	8100 1900 8750 1900
Wire Wire Line
	8750 1500 8100 1500
Wire Wire Line
	8100 1600 8750 1600
Wire Wire Line
	8750 1700 8100 1700
Wire Wire Line
	8100 1800 8750 1800
Wire Wire Line
	10350 2000 11000 2000
Wire Wire Line
	11000 1900 10350 1900
Wire Wire Line
	10350 1500 11000 1500
Wire Wire Line
	11000 1600 10350 1600
Wire Wire Line
	10350 1700 11000 1700
Wire Wire Line
	11000 1800 10350 1800
Wire Wire Line
	8750 2250 8100 2250
Wire Wire Line
	8100 2150 8750 2150
Wire Wire Line
	5050 4500 4450 4500
Wire Wire Line
	4450 4300 5050 4300
Wire Wire Line
	5050 4400 4450 4400
Wire Wire Line
	1450 9300 2050 9300
Wire Wire Line
	2050 9200 1450 9200
Wire Wire Line
	1450 9400 2050 9400
Wire Wire Line
	1350 4450 2000 4450
Wire Wire Line
	1350 4650 2000 4650
Wire Wire Line
	1350 4550 2000 4550
Wire Wire Line
	1350 4750 2000 4750
Wire Wire Line
	1350 4900 2000 4900
Wire Wire Line
	1350 5100 2000 5100
Wire Wire Line
	1350 5000 2000 5000
Wire Wire Line
	1350 5200 2000 5200
Wire Wire Line
	1850 5300 2000 5300
Wire Wire Line
	5000 10050 4350 10050
Wire Wire Line
	5000 10250 4350 10250
Wire Wire Line
	5000 10150 4350 10150
Wire Wire Line
	5000 10350 4350 10350
Wire Wire Line
	5000 9600 4350 9600
Wire Wire Line
	5000 9800 4350 9800
Wire Wire Line
	5000 9700 4350 9700
Wire Wire Line
	5000 9900 4350 9900
Wire Wire Line
	5000 9450 4350 9450
Wire Wire Line
	9050 3950 9650 3950
Wire Wire Line
	800  5450 1300 5450
Wire Wire Line
	1350 5600 2000 5600
Wire Wire Line
	1350 5700 2000 5700
Wire Wire Line
	5050 4950 4450 4950
Wire Wire Line
	1450 7950 2050 7950
Wire Wire Line
	2050 7750 1450 7750
Wire Wire Line
	1450 7850 2050 7850
Wire Wire Line
	1450 8150 2050 8150
Wire Wire Line
	1450 8050 2050 8050
Wire Wire Line
	1450 8650 2050 8650
Wire Wire Line
	1450 8550 2050 8550
Wire Wire Line
	5050 5200 4450 5200
Wire Wire Line
	14700 7850 15150 7850
Wire Wire Line
	14700 7350 15150 7350
Wire Wire Line
	1450 8300 2050 8300
Wire Wire Line
	1450 9000 2050 9000
Wire Wire Line
	6450 7350 6900 7350
Wire Wire Line
	7350 7850 6900 7850
Wire Wire Line
	6900 7850 6900 7350
Connection ~ 6900 7350
Wire Wire Line
	8500 7350 8950 7350
Wire Wire Line
	8500 7850 8950 7850
Wire Wire Line
	8150 6500 8150 6800
Wire Wire Line
	8150 5650 8150 5700
Wire Wire Line
	7850 6800 7850 6500
Wire Wire Line
	7850 5700 7850 6100
Wire Wire Line
	7050 6800 7850 6800
Wire Wire Line
	7050 6800 7050 6700
Connection ~ 7850 6800
Wire Wire Line
	7050 5700 7850 5700
Wire Wire Line
	7050 5700 7050 5800
Connection ~ 7850 5700
Connection ~ 8150 6800
Connection ~ 8150 5700
Wire Wire Line
	9050 3800 9650 3800
Wire Wire Line
	2050 8400 1450 8400
Wire Wire Line
	1450 8900 2050 8900
Wire Wire Line
	9700 7350 10300 7350
Wire Wire Line
	10400 7850 10300 7850
Wire Wire Line
	10300 7850 10300 7350
Connection ~ 10300 7350
Wire Wire Line
	11550 7350 12200 7350
Wire Wire Line
	11550 7850 12200 7850
Wire Wire Line
	11200 6500 11200 6800
Wire Wire Line
	11200 5650 11200 5700
Wire Wire Line
	10900 6800 10900 6500
Wire Wire Line
	10900 5700 10900 6100
Wire Wire Line
	10100 6800 10900 6800
Wire Wire Line
	10100 6800 10100 6700
Connection ~ 10900 6800
Wire Wire Line
	10100 5700 10900 5700
Wire Wire Line
	10100 5700 10100 5800
Connection ~ 10900 5700
Connection ~ 11200 6800
Connection ~ 11200 5700
Wire Wire Line
	12400 4100 11750 4100
Wire Wire Line
	11050 7850 10950 7850
Wire Wire Line
	11050 7350 10950 7350
Wire Wire Line
	5000 8800 4350 8800
Wire Wire Line
	2000 3750 1350 3750
Wire Wire Line
	2000 3950 1350 3950
Wire Wire Line
	12400 3900 11750 3900
Wire Wire Line
	12400 4000 11750 4000
Wire Wire Line
	11750 3700 12400 3700
Wire Wire Line
	11750 3600 12400 3600
Wire Wire Line
	1350 5300 1300 5300
Wire Wire Line
	1300 5300 1300 5450
Connection ~ 1300 5450
Wire Wire Line
	9050 4150 9650 4150
Wire Wire Line
	8000 7350 7900 7350
Wire Wire Line
	7900 7850 8000 7850
Wire Wire Line
	1350 5950 2000 5950
Wire Wire Line
	1350 5850 2000 5850
Wire Wire Line
	1450 10550 2050 10550
Wire Wire Line
	1450 10450 2050 10450
Wire Wire Line
	2050 10350 1450 10350
Wire Wire Line
	1450 10250 2050 10250
Wire Wire Line
	2050 10150 1450 10150
Wire Wire Line
	1450 10050 2050 10050
Wire Wire Line
	2050 9950 1450 9950
Wire Wire Line
	1450 9850 2050 9850
Wire Wire Line
	2000 6500 1400 6500
Wire Wire Line
	1400 6400 2000 6400
Wire Wire Line
	2000 6300 1400 6300
Wire Wire Line
	1400 6200 2000 6200
Wire Wire Line
	5050 6500 4450 6500
Wire Wire Line
	5050 6400 4450 6400
Wire Wire Line
	4450 6300 5050 6300
Wire Wire Line
	5050 6200 4450 6200
Wire Wire Line
	1350 2700 2000 2700
Wire Wire Line
	2000 3200 1350 3200
Wire Wire Line
	5000 8200 4350 8200
Wire Wire Line
	5000 8400 4350 8400
Wire Wire Line
	5000 7800 4350 7800
Wire Wire Line
	5050 5050 4450 5050
Wire Wire Line
	12850 7350 13450 7350
Wire Wire Line
	13550 7850 13450 7850
Wire Wire Line
	13450 7350 13450 7850
Connection ~ 13450 7350
Wire Wire Line
	14350 6500 14350 6800
Wire Wire Line
	14350 5650 14350 5700
Wire Wire Line
	14050 6800 14050 6500
Wire Wire Line
	14050 5700 14050 6100
Wire Wire Line
	13250 6800 14050 6800
Wire Wire Line
	13250 6800 13250 6700
Connection ~ 14050 6800
Wire Wire Line
	13250 5700 14050 5700
Wire Wire Line
	13250 5700 13250 5800
Connection ~ 14050 5700
Connection ~ 14350 6800
Connection ~ 14350 5700
Wire Wire Line
	14200 7350 14100 7350
Wire Wire Line
	14200 7850 14100 7850
Connection ~ 13450 7850
Wire Wire Line
	13450 8900 13450 8750
$Comp
L MyKiCadLibs-Lib:PIN TP101
U 1 1
P 13750 8150
F 0 "TP101" H 14125 8150 40  0000 C CNN
F 1 "PIN" H 14250 8150 40  0001 C CNN
F 2 "MyKiCadLibs-Footprints:TP-2mm" H 14090 8040 60  0001 C CNN
F 3 "" H 14090 8040 60  0000 C CNN
	1    13750 8150
	1    0    0    -1  
$EndComp
Wire Wire Line
	13750 8150 13450 8150
Connection ~ 13450 8150
Text Label 5000 8400 2    60   ~ 0
AUD_MCLK1B
Wire Wire Line
	6900 7350 7350 7350
Wire Wire Line
	7850 6800 8150 6800
Wire Wire Line
	7850 5700 8150 5700
Wire Wire Line
	8150 6800 8150 6850
Wire Wire Line
	8150 5700 8150 6100
Wire Wire Line
	10300 7350 10400 7350
Wire Wire Line
	10900 6800 11200 6800
Wire Wire Line
	10900 5700 11200 5700
Wire Wire Line
	11200 6800 11200 6850
Wire Wire Line
	11200 5700 11200 6100
Wire Wire Line
	1300 5450 2000 5450
Wire Wire Line
	13450 7350 13550 7350
Wire Wire Line
	14050 6800 14350 6800
Wire Wire Line
	14050 5700 14350 5700
Wire Wire Line
	14350 6800 14350 6850
Wire Wire Line
	14350 5700 14350 6100
Wire Wire Line
	13450 7850 13450 8150
Wire Wire Line
	13450 8150 13450 8350
$EndSCHEMATC
